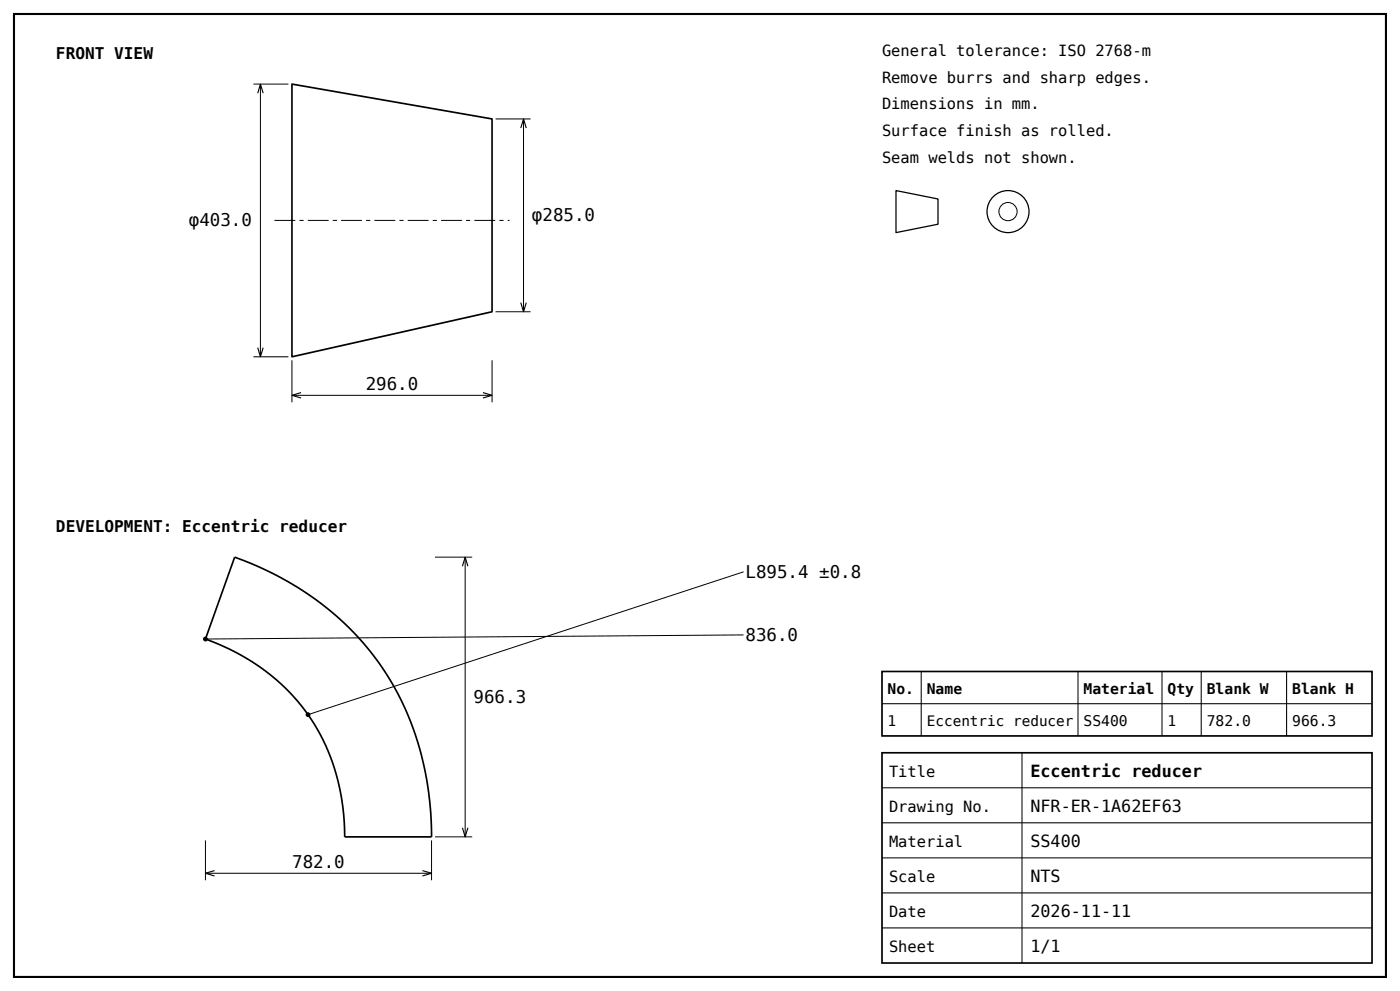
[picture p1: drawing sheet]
<svg xmlns="http://www.w3.org/2000/svg" width="623mm" height="440mm" viewBox="0 0 623 440" stroke-linecap="round" stroke-linejoin="round" font-family="sans-serif">
<path d="M6.2 6.2h610.1v427.8h-610.1z" fill="none" stroke="#000" stroke-width=".93" stroke-linecap="butt"/>
<g fill="none" stroke="#000" stroke-width=".56">
<path d="M398.4 84.7l18.7 3.7v11.2l-18.7 3.7z"/>
<circle cx="448.3" cy="94" r="9.3"/>
</g>
<g fill="none" stroke="#000" stroke-width=".44">
<path d="M112.7 37.4h15.6M115.8 37.4v121.1M220.4 52.8h15.5M232.8 52.8v85.7M220.4 138.5h15.5M112.7 158.5h15.6M129.8 160v18.7M129.8 175.6h89M218.8 160v18.7M193.5 247.5h16.5M206.9 247.5v124.3M91.4 373.4v17.7"/>
<path d="M191.9 373.4v17.7M193.5 371.8h16.5M91.4 388h100.5"/>
<circle cx="448.3" cy="94" r="4"/>
</g>
<path d="M129.8 37.4l89 15.4v85.7l-89 20zM104.4 247.5l9.2 3.7 9.4 4.4 9.1 5.2 8.9 6 8.5 6.8 6.6 6.2 7.3 8 5.7 7.6 5.4 8.4 4.4 8.4 3.5 7.9 3.5 10.2 2.6 9.6 1.9 10.7 1.1 10.3 .4 10.9h-38.6l-.3-7.4-.7-7.3-1.2-6.9-2.1-8.1-2.6-7.2-2.9-6.4-3.4-6.2-3.1-4.8-3.9-5.1-4.5-5-5.8-5.5-4.7-3.8-6.1-4.1-6.6-3.9-7.8-3.7-6.2-2.5zM392.2 298.3h217.9v28.6h-217.9zM392.2 334.4h217.9v93.4h-217.9z" fill="none" stroke="#000" stroke-width=".75" stroke-linecap="butt"/>
<path d="M409.7 298.3v28.7M479.4 298.3v28.7M516.7 298.3v28.7M534.2 298.3v28.7M572.1 298.3v28.7M392.2 312.6h217.9M454.5 334.4v93.4M392.2 350h217.9M392.2 365.5h217.9M392.2 381.1h217.9M392.2 396.7h217.9M392.2 412.2h217.9" fill="none" stroke="#000" stroke-width=".47"/>
<path d="M122.1 97.9h104.5" fill="none" stroke="#000" stroke-width=".44" stroke-dasharray="9.3 1.9 1.9 1.9" stroke-linecap="butt"/>
<path d="M114.6 41.4l1.2-4 1.2 4M231.6 56.9l1.2-4.1 1.2 4.1M231.6 134.5l1.2 4 1.2-4M114.6 154.5l1.2 4 1.2-4M133.9 174.4l-4.1 1.2 4.1 1.2M214.8 174.4l4 1.2-4 1.2M205.6 251.6l1.3-4.1 1.2 4.1M205.6 367.7l1.3 4.1 1.2-4.1M95.4 386.8l-4 1.2 4 1.2M187.9 386.8l4 1.2-4 1.2" fill="none" stroke="#000" stroke-width=".5"/>
<path d="M137 317.5l193.6-63.4zM91.4 283.9l239.2-1.8z" fill="#000" stroke="#000" stroke-width=".44"/>
<g fill="#000">
<circle cx="91.4" cy="283.9" r="1.08"/>
<circle cx="137" cy="317.5" r="1.09"/>
</g>
<g font-size="7.8">
<text x="84" y="100.5">φ403.0</text>
<text x="236.6" y="98.2">φ285.0</text>
<text x="162.6" y="173.1">296.0</text>
<text x="331.5" y="256.9">L895.4 ±0.8</text>
<text x="331.5" y="284.9">836.0</text>
<text x="210.6" y="312.2">966.3</text>
<text x="129.9" y="385.5">782.0</text>
</g>
<g font-size="7.5">
<text x="458.2" y="345.3">Eccentric reducer</text>
<text x="458.2" y="360.9">NFR-ER-1A62EF63</text>
<text x="458.2" y="376.4">SS400</text>
<text x="458.2" y="392">NTS</text>
<text x="458.2" y="407.6">2026-11-11</text>
<text x="458.2" y="423.1">1/1</text>
</g>
<g font-size="7.2">
<text x="24.9" y="26.1">FRONT VIEW</text>
<text x="24.9" y="236.3">DEVELOPMENT: Eccentric reducer</text>
</g>
<g font-size="6.9">
<text x="392.2" y="24.9">General tolerance: ISO 2768-m</text>
<text x="392.2" y="36.7">Remove burrs and sharp edges.</text>
<text x="392.2" y="48.6">Dimensions in mm.</text>
<text x="392.2" y="60.4">Surface finish as rolled.</text>
<text x="392.2" y="72.2">Seam welds not shown.</text>
<text x="395.3" y="345">Title</text>
<text x="395.3" y="360.6">Drawing No.</text>
<text x="395.3" y="376.1">Material</text>
<text x="395.3" y="391.7">Scale</text>
<text x="395.3" y="407.3">Date</text>
<text x="395.3" y="422.8">Sheet</text>
</g>
<g font-size="6.5">
<text x="394.7" y="308.3">No.</text>
<text x="412.1" y="308.3">Name</text>
<text x="481.9" y="308.3">Material</text>
<text x="519.2" y="308.3">Qty</text>
<text x="536.7" y="308.3">Blank W</text>
<text x="574.6" y="308.3">Blank H</text>
<text x="394.7" y="322.6">1</text>
<text x="481.9" y="322.6">SS400</text>
<text x="519.2" y="322.6">1</text>
<text x="536.7" y="322.6">782.0</text>
<text x="574.6" y="322.6">966.3</text>
</g>
<text font-size="6.4" x="412.1" y="322.6">Eccentric reducer</text>
</svg>
